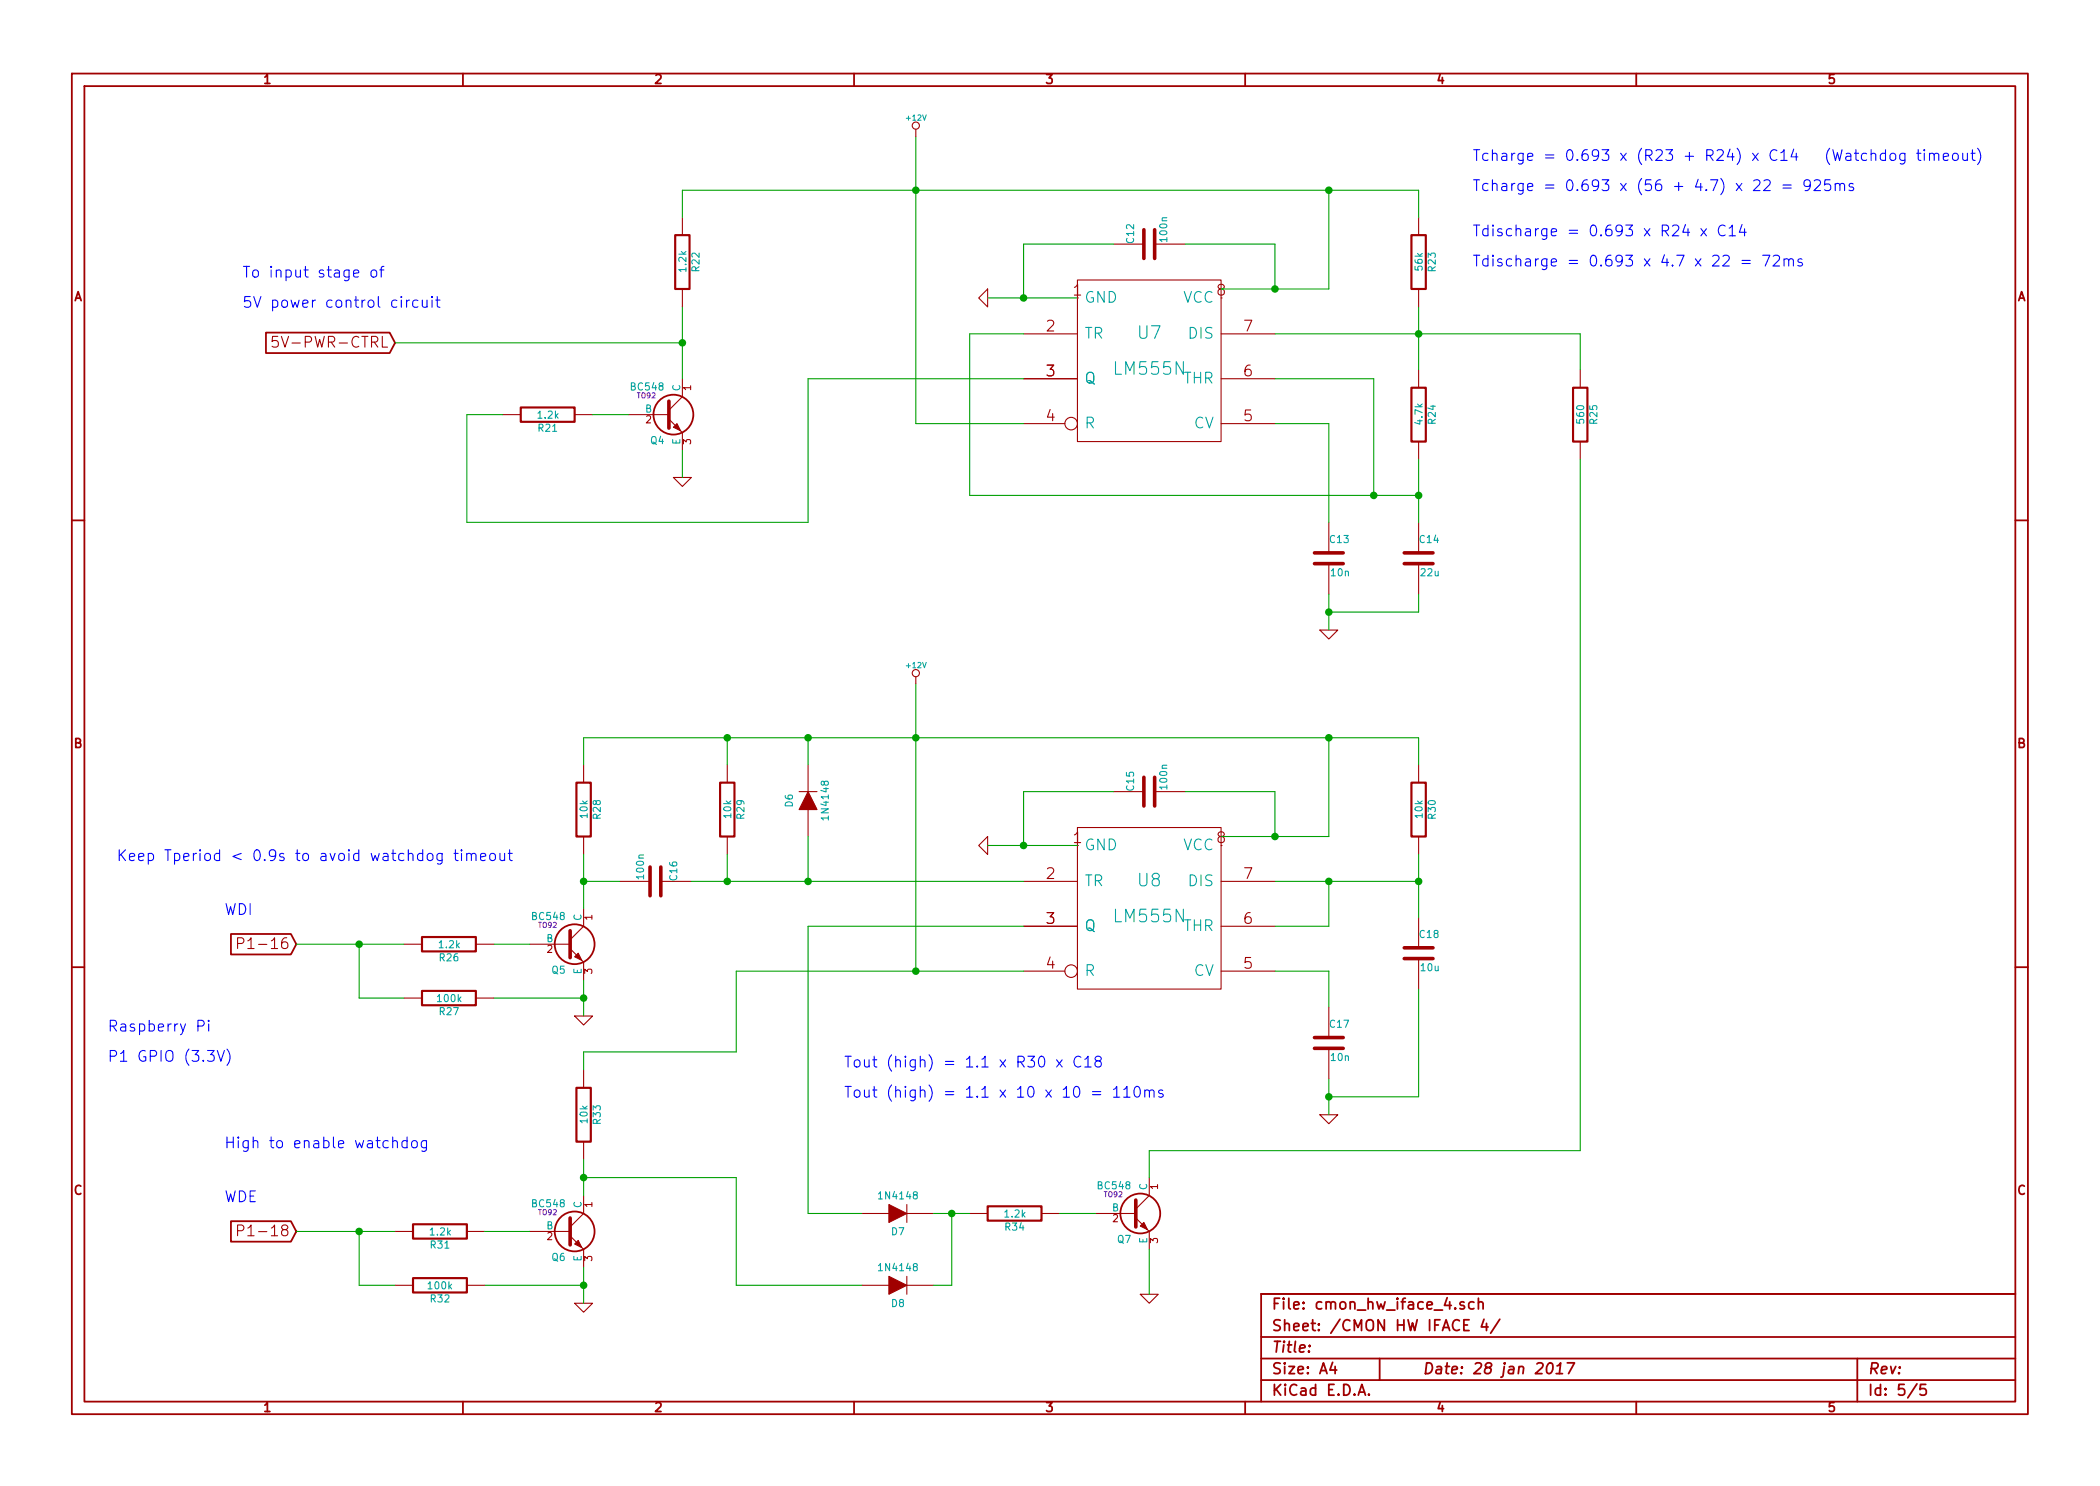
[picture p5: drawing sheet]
EESchema Schematic File Version 2
LIBS:linear-modified
LIBS:power
LIBS:device
LIBS:transistors
LIBS:conn
LIBS:linear
LIBS:regul
LIBS:74xx
LIBS:cmos4000
LIBS:adc-dac
LIBS:memory
LIBS:xilinx
LIBS:special
LIBS:microcontrollers
LIBS:dsp
LIBS:microchip
LIBS:analog_switches
LIBS:motorola
LIBS:texas
LIBS:intel
LIBS:audio
LIBS:interface
LIBS:digital-audio
LIBS:philips
LIBS:display
LIBS:cypress
LIBS:siliconi
LIBS:opto
LIBS:atmel
LIBS:contrib
LIBS:valves
LIBS:db9-female
LIBS:sharp-relay
LIBS:74ac04
LIBS:maxim
LIBS:GrayCatLabs
LIBS:cmon_hw_iface-cache
EELAYER 27 0
EELAYER END
$Descr A4 11693 8268
encoding utf-8
Sheet 5 5
Title ""
Date "28 jan 2017"
Rev ""
Comp ""
Comment1 ""
Comment2 ""
Comment3 ""
Comment4 ""
$EndDescr
$Comp
L BC548 Q5
U 1 1
P 3150 5250
F 0 "Q5" H 3150 5101 40  0000 R CNN
F 1 "BC548" H 3150 5400 40  0000 R CNN
F 2 "TO92" H 3050 5352 29  0000 C CNN
F 3 "" H 3150 5250 60  0000 C CNN
	1    3150 5250
	1    0    0    -1  
$EndComp
$Comp
L C C18
U 1 1
P 7900 5300
F 0 "C18" H 7900 5400 40  0000 L CNN
F 1 "10u" H 7906 5215 40  0000 L CNN
F 2 "~" H 7938 5150 30  0000 C CNN
F 3 "~" H 7900 5300 60  0000 C CNN
	1    7900 5300
	1    0    0    -1  
$EndComp
$Comp
L C C17
U 1 1
P 7400 5800
F 0 "C17" H 7400 5900 40  0000 L CNN
F 1 "10n" H 7406 5715 40  0000 L CNN
F 2 "~" H 7438 5650 30  0000 C CNN
F 3 "~" H 7400 5800 60  0000 C CNN
	1    7400 5800
	1    0    0    -1  
$EndComp
$Comp
L R R24
U 1 1
P 7900 2300
F 0 "R24" V 7980 2300 40  0000 C CNN
F 1 "4.7k" V 7907 2301 40  0000 C CNN
F 2 "~" V 7830 2300 30  0000 C CNN
F 3 "~" H 7900 2300 30  0000 C CNN
	1    7900 2300
	1    0    0    -1  
$EndComp
$Comp
L R R28
U 1 1
P 3250 4500
F 0 "R28" V 3330 4500 40  0000 C CNN
F 1 "10k" V 3257 4501 40  0000 C CNN
F 2 "~" V 3180 4500 30  0000 C CNN
F 3 "~" H 3250 4500 30  0000 C CNN
	1    3250 4500
	1    0    0    -1  
$EndComp
$Comp
L R R26
U 1 1
P 2500 5250
F 0 "R26" V 2580 5250 40  0000 C CNN
F 1 "1.2k" V 2507 5251 40  0000 C CNN
F 2 "~" V 2430 5250 30  0000 C CNN
F 3 "~" H 2500 5250 30  0000 C CNN
	1    2500 5250
	0    1    1    0   
$EndComp
$Comp
L LM555N U8
U 1 1
P 6400 5000
F 0 "U8" H 6400 5100 70  0000 C CNN
F 1 "LM555N" H 6400 4900 70  0000 C CNN
F 2 "" H 6400 5000 60  0000 C CNN
F 3 "" H 6400 5000 60  0000 C CNN
	1    6400 5000
	1    0    0    -1  
$EndComp
$Comp
L GND #PWR?
U 1 1
P 7400 6200
F 0 "#PWR?" H 7400 6200 30  0001 C CNN
F 1 "GND" H 7400 6130 30  0001 C CNN
F 2 "" H 7400 6200 60  0000 C CNN
F 3 "" H 7400 6200 60  0000 C CNN
	1    7400 6200
	1    0    0    -1  
$EndComp
$Comp
L GND #PWR?
U 1 1
P 5500 4700
F 0 "#PWR?" H 5500 4700 30  0001 C CNN
F 1 "GND" H 5500 4630 30  0001 C CNN
F 2 "" H 5500 4700 60  0000 C CNN
F 3 "" H 5500 4700 60  0000 C CNN
	1    5500 4700
	0    1    1    0   
$EndComp
$Comp
L R R27
U 1 1
P 2500 5550
F 0 "R27" V 2580 5550 40  0000 C CNN
F 1 "100k" V 2507 5551 40  0000 C CNN
F 2 "~" V 2430 5550 30  0000 C CNN
F 3 "~" H 2500 5550 30  0000 C CNN
	1    2500 5550
	0    1    1    0   
$EndComp
Wire Wire Line
	7100 5400 7400 5400
Wire Wire Line
	7400 5400 7400 5600
Wire Wire Line
	5500 4700 6000 4700
Connection ~ 3250 4900
Wire Wire Line
	2950 5250 2750 5250
Wire Wire Line
	3250 4750 3250 5050
Wire Wire Line
	7400 6000 7400 6200
Connection ~ 7400 6100
Wire Wire Line
	6800 4650 7400 4650
Wire Wire Line
	7100 4400 7100 4650
Connection ~ 7100 4650
$Comp
L C C15
U 1 1
P 6400 4400
F 0 "C15" H 6400 4500 40  0000 L CNN
F 1 "100n" H 6406 4315 40  0000 L CNN
F 2 "~" H 6438 4250 30  0000 C CNN
F 3 "~" H 6400 4400 60  0000 C CNN
	1    6400 4400
	0    -1   -1   0   
$EndComp
Wire Wire Line
	7100 4400 6600 4400
Wire Wire Line
	5700 4700 5700 4400
Wire Wire Line
	5700 4400 6200 4400
Connection ~ 5700 4700
$Comp
L C C16
U 1 1
P 3650 4900
F 0 "C16" H 3650 5000 40  0000 L CNN
F 1 "100n" H 3656 4815 40  0000 L CNN
F 2 "~" H 3688 4750 30  0000 C CNN
F 3 "~" H 3650 4900 60  0000 C CNN
	1    3650 4900
	0    1    -1   0   
$EndComp
$Comp
L R R29
U 1 1
P 4050 4500
F 0 "R29" V 4130 4500 40  0000 C CNN
F 1 "10k" V 4057 4501 40  0000 C CNN
F 2 "~" V 3980 4500 30  0000 C CNN
F 3 "~" H 4050 4500 30  0000 C CNN
	1    4050 4500
	1    0    0    -1  
$EndComp
$Comp
L DIODE D6
U 1 1
P 4500 4450
F 0 "D6" H 4500 4550 40  0000 C CNN
F 1 "1N4148" H 4500 4350 40  0000 C CNN
F 2 "~" H 4500 4450 60  0000 C CNN
F 3 "~" H 4500 4450 60  0000 C CNN
	1    4500 4450
	0    -1   -1   0   
$EndComp
$Comp
L GND #PWR?
U 1 1
P 3250 5650
F 0 "#PWR?" H 3250 5650 30  0001 C CNN
F 1 "GND" H 3250 5580 30  0001 C CNN
F 2 "" H 3250 5650 60  0000 C CNN
F 3 "" H 3250 5650 60  0000 C CNN
	1    3250 5650
	1    0    0    -1  
$EndComp
Wire Wire Line
	3250 4900 3450 4900
Wire Wire Line
	3850 4900 5700 4900
Wire Wire Line
	4050 4900 4050 4750
Connection ~ 4050 4900
Wire Wire Line
	4500 4900 4500 4650
Connection ~ 4500 4900
Wire Wire Line
	3250 4250 3250 4100
Wire Wire Line
	3250 4100 7900 4100
Wire Wire Line
	7400 4650 7400 4100
Wire Wire Line
	4050 4250 4050 4100
Connection ~ 4050 4100
Wire Wire Line
	4500 4250 4500 4100
Connection ~ 4500 4100
Wire Wire Line
	4100 5400 5700 5400
Wire Wire Line
	5100 3800 5100 5400
Connection ~ 5100 4100
$Comp
L R R30
U 1 1
P 7900 4500
F 0 "R30" V 7980 4500 40  0000 C CNN
F 1 "10k" V 7907 4501 40  0000 C CNN
F 2 "~" V 7830 4500 30  0000 C CNN
F 3 "~" H 7900 4500 30  0000 C CNN
	1    7900 4500
	1    0    0    -1  
$EndComp
Wire Wire Line
	7100 4900 7900 4900
Wire Wire Line
	7900 4750 7900 5100
Wire Wire Line
	7900 4100 7900 4250
Connection ~ 7400 4100
Wire Wire Line
	7100 5150 7400 5150
Wire Wire Line
	7400 5150 7400 4900
Connection ~ 7400 4900
Wire Wire Line
	7400 6100 7900 6100
Wire Wire Line
	7900 6100 7900 5500
Connection ~ 7900 4900
$Comp
L DIODE D7
U 1 1
P 5000 6750
F 0 "D7" H 5000 6850 40  0000 C CNN
F 1 "1N4148" H 5000 6650 40  0000 C CNN
F 2 "~" H 5000 6750 60  0000 C CNN
F 3 "~" H 5000 6750 60  0000 C CNN
	1    5000 6750
	1    0    0    1   
$EndComp
$Comp
L DIODE D8
U 1 1
P 5000 7150
F 0 "D8" H 5000 7250 40  0000 C CNN
F 1 "1N4148" H 5000 7050 40  0000 C CNN
F 2 "~" H 5000 7150 60  0000 C CNN
F 3 "~" H 5000 7150 60  0000 C CNN
	1    5000 7150
	1    0    0    1   
$EndComp
$Comp
L BC548 Q7
U 1 1
P 6300 6750
F 0 "Q7" H 6300 6601 40  0000 R CNN
F 1 "BC548" H 6300 6900 40  0000 R CNN
F 2 "TO92" H 6200 6852 29  0000 C CNN
F 3 "" H 6300 6750 60  0000 C CNN
	1    6300 6750
	1    0    0    -1  
$EndComp
$Comp
L R R25
U 1 1
P 8800 2300
F 0 "R25" V 8880 2300 40  0000 C CNN
F 1 "560" V 8807 2301 40  0000 C CNN
F 2 "~" V 8730 2300 30  0000 C CNN
F 3 "~" H 8800 2300 30  0000 C CNN
	1    8800 2300
	1    0    0    -1  
$EndComp
$Comp
L R R34
U 1 1
P 5650 6750
F 0 "R34" V 5730 6750 40  0000 C CNN
F 1 "1.2k" V 5657 6751 40  0000 C CNN
F 2 "~" V 5580 6750 30  0000 C CNN
F 3 "~" H 5650 6750 30  0000 C CNN
	1    5650 6750
	0    1    1    0   
$EndComp
Wire Wire Line
	6100 6750 5900 6750
$Comp
L GND #PWR?
U 1 1
P 6400 7200
F 0 "#PWR?" H 6400 7200 30  0001 C CNN
F 1 "GND" H 6400 7130 30  0001 C CNN
F 2 "" H 6400 7200 60  0000 C CNN
F 3 "" H 6400 7200 60  0000 C CNN
	1    6400 7200
	1    0    0    -1  
$EndComp
Wire Wire Line
	6400 6950 6400 7200
Wire Wire Line
	5200 6750 5400 6750
Wire Wire Line
	5200 7150 5300 7150
Wire Wire Line
	5300 7150 5300 6750
Connection ~ 5300 6750
Wire Wire Line
	5700 5150 4500 5150
Wire Wire Line
	4500 5150 4500 6750
Wire Wire Line
	4500 6750 4800 6750
$Comp
L C C14
U 1 1
P 7900 3100
F 0 "C14" H 7900 3200 40  0000 L CNN
F 1 "22u" H 7906 3015 40  0000 L CNN
F 2 "~" H 7938 2950 30  0000 C CNN
F 3 "~" H 7900 3100 60  0000 C CNN
	1    7900 3100
	1    0    0    -1  
$EndComp
$Comp
L C C13
U 1 1
P 7400 3100
F 0 "C13" H 7400 3200 40  0000 L CNN
F 1 "10n" H 7406 3015 40  0000 L CNN
F 2 "~" H 7438 2950 30  0000 C CNN
F 3 "~" H 7400 3100 60  0000 C CNN
	1    7400 3100
	1    0    0    -1  
$EndComp
$Comp
L LM555N U7
U 1 1
P 6400 1950
F 0 "U7" H 6400 2050 70  0000 C CNN
F 1 "LM555N" H 6400 1850 70  0000 C CNN
F 2 "" H 6400 1950 60  0000 C CNN
F 3 "" H 6400 1950 60  0000 C CNN
	1    6400 1950
	1    0    0    -1  
$EndComp
$Comp
L GND #PWR?
U 1 1
P 7400 3500
F 0 "#PWR?" H 7400 3500 30  0001 C CNN
F 1 "GND" H 7400 3430 30  0001 C CNN
F 2 "" H 7400 3500 60  0000 C CNN
F 3 "" H 7400 3500 60  0000 C CNN
	1    7400 3500
	1    0    0    -1  
$EndComp
$Comp
L GND #PWR?
U 1 1
P 5500 1650
F 0 "#PWR?" H 5500 1650 30  0001 C CNN
F 1 "GND" H 5500 1580 30  0001 C CNN
F 2 "" H 5500 1650 60  0000 C CNN
F 3 "" H 5500 1650 60  0000 C CNN
	1    5500 1650
	0    1    1    0   
$EndComp
Wire Wire Line
	7100 2350 7400 2350
Wire Wire Line
	7400 2350 7400 2900
Wire Wire Line
	5500 1650 6000 1650
Wire Wire Line
	7400 3300 7400 3500
Connection ~ 7400 3400
Wire Wire Line
	6800 1600 7400 1600
Wire Wire Line
	7100 1350 7100 1600
Connection ~ 7100 1600
$Comp
L C C12
U 1 1
P 6400 1350
F 0 "C12" H 6400 1450 40  0000 L CNN
F 1 "100n" H 6406 1265 40  0000 L CNN
F 2 "~" H 6438 1200 30  0000 C CNN
F 3 "~" H 6400 1350 60  0000 C CNN
	1    6400 1350
	0    -1   -1   0   
$EndComp
Wire Wire Line
	7100 1350 6600 1350
Wire Wire Line
	5700 1650 5700 1350
Wire Wire Line
	5700 1350 6200 1350
Connection ~ 5700 1650
Wire Wire Line
	7400 1600 7400 1050
$Comp
L R R23
U 1 1
P 7900 1450
F 0 "R23" V 7980 1450 40  0000 C CNN
F 1 "56k" V 7907 1451 40  0000 C CNN
F 2 "~" V 7830 1450 30  0000 C CNN
F 3 "~" H 7900 1450 30  0000 C CNN
	1    7900 1450
	1    0    0    -1  
$EndComp
Wire Wire Line
	7900 1050 7900 1200
Connection ~ 7400 1050
Wire Wire Line
	7400 3400 7900 3400
Wire Wire Line
	7100 1850 8800 1850
Wire Wire Line
	7900 1700 7900 2050
Connection ~ 7900 1850
Wire Wire Line
	5100 2350 5700 2350
Connection ~ 5100 1050
Wire Wire Line
	5700 1850 5400 1850
Wire Wire Line
	5400 1850 5400 2750
Wire Wire Line
	5400 2750 7900 2750
Wire Wire Line
	7900 2550 7900 2900
Connection ~ 7900 2750
Wire Wire Line
	7900 3400 7900 3300
Wire Wire Line
	7100 2100 7650 2100
Wire Wire Line
	7650 2100 7650 2750
Connection ~ 7650 2750
Wire Wire Line
	6400 6550 6400 6400
Wire Wire Line
	6400 6400 8800 6400
Wire Wire Line
	8800 6400 8800 2550
Wire Wire Line
	8800 1850 8800 2050
$Comp
L BC548 Q4
U 1 1
P 3700 2300
F 0 "Q4" H 3700 2151 40  0000 R CNN
F 1 "BC548" H 3700 2450 40  0000 R CNN
F 2 "TO92" H 3600 2402 29  0000 C CNN
F 3 "" H 3700 2300 60  0000 C CNN
	1    3700 2300
	1    0    0    -1  
$EndComp
$Comp
L R R21
U 1 1
P 3050 2300
F 0 "R21" V 3130 2300 40  0000 C CNN
F 1 "1.2k" V 3057 2301 40  0000 C CNN
F 2 "~" V 2980 2300 30  0000 C CNN
F 3 "~" H 3050 2300 30  0000 C CNN
	1    3050 2300
	0    1    1    0   
$EndComp
Wire Wire Line
	3500 2300 3300 2300
$Comp
L GND #PWR?
U 1 1
P 3800 2650
F 0 "#PWR?" H 3800 2650 30  0001 C CNN
F 1 "GND" H 3800 2580 30  0001 C CNN
F 2 "" H 3800 2650 60  0000 C CNN
F 3 "" H 3800 2650 60  0000 C CNN
	1    3800 2650
	1    0    0    -1  
$EndComp
$Comp
L R R22
U 1 1
P 3800 1450
F 0 "R22" V 3880 1450 40  0000 C CNN
F 1 "1.2k" V 3807 1451 40  0000 C CNN
F 2 "~" V 3730 1450 30  0000 C CNN
F 3 "~" H 3800 1450 30  0000 C CNN
	1    3800 1450
	1    0    0    -1  
$EndComp
Wire Wire Line
	3800 2650 3800 2500
Wire Wire Line
	3800 1050 7900 1050
Wire Wire Line
	5100 750  5100 2350
Wire Wire Line
	3800 1050 3800 1200
Wire Wire Line
	4500 2100 4500 2900
Wire Wire Line
	4500 2100 5700 2100
Text Notes 1250 5100 0    60   ~ 0
WDI
Text GLabel 1650 5250 0    60   Input ~ 0
P1-16
Text Notes 600  5750 0    60   ~ 0
Raspberry Pi\n\nP1 GPIO (3.3V)
Text Notes 1250 6700 0    60   ~ 0
WDE
Text GLabel 1650 6850 0    60   Input ~ 0
P1-18
Wire Wire Line
	4500 2900 2600 2900
Wire Wire Line
	2600 2900 2600 2300
Wire Wire Line
	2600 2300 2800 2300
Wire Wire Line
	3800 1700 3800 2100
Text Notes 1350 1550 0    60   ~ 0
To input stage of\n\n5V power control circuit
Text GLabel 2200 1900 0    60   Input ~ 0
5V-PWR-CTRL
Wire Wire Line
	3800 1900 2200 1900
Connection ~ 3800 1900
$Comp
L R R32
U 1 1
P 2450 7150
F 0 "R32" V 2530 7150 40  0000 C CNN
F 1 "100k" V 2457 7151 40  0000 C CNN
F 2 "~" V 2380 7150 30  0000 C CNN
F 3 "~" H 2450 7150 30  0000 C CNN
	1    2450 7150
	0    -1   1    0   
$EndComp
Text Notes 1250 6400 0    60   ~ 0
High to enable watchdog
Text Notes 4700 5950 0    60   ~ 0
Tout (high) = 1.1 x R30 x C18\n\nTout (high) = 1.1 x 10 x 10 = 110ms
Text Notes 650  4800 0    60   ~ 0
Keep Tperiod < 0.9s to avoid watchdog timeout
Text Notes 8200 900  0    60   ~ 0
Tcharge = 0.693 x (R23 + R24) x C14   (Watchdog timeout)\n\nTcharge = 0.693 x (56 + 4.7) x 22 = 925ms\n\n\nTdischarge = 0.693 x R24 x C14\n\nTdischarge = 0.693 x 4.7 x 22 = 72ms
$Comp
L +12V #PWR?
U 1 1
P 5100 750
F 0 "#PWR?" H 5100 700 20  0001 C CNN
F 1 "+12V" H 5100 850 30  0000 C CNN
F 2 "" H 5100 750 60  0000 C CNN
F 3 "" H 5100 750 60  0000 C CNN
	1    5100 750 
	1    0    0    -1  
$EndComp
$Comp
L +12V #PWR?
U 1 1
P 5100 3800
F 0 "#PWR?" H 5100 3750 20  0001 C CNN
F 1 "+12V" H 5100 3900 30  0000 C CNN
F 2 "" H 5100 3800 60  0000 C CNN
F 3 "" H 5100 3800 60  0000 C CNN
	1    5100 3800
	1    0    0    -1  
$EndComp
$Comp
L BC548 Q6
U 1 1
P 3150 6850
F 0 "Q6" H 3150 6701 40  0000 R CNN
F 1 "BC548" H 3150 7000 40  0000 R CNN
F 2 "TO92" H 3050 6952 29  0000 C CNN
F 3 "" H 3150 6850 60  0000 C CNN
	1    3150 6850
	1    0    0    -1  
$EndComp
$Comp
L R R31
U 1 1
P 2450 6850
F 0 "R31" V 2530 6850 40  0000 C CNN
F 1 "1.2k" V 2457 6851 40  0000 C CNN
F 2 "~" V 2380 6850 30  0000 C CNN
F 3 "~" H 2450 6850 30  0000 C CNN
	1    2450 6850
	0    1    1    0   
$EndComp
$Comp
L GND #PWR?
U 1 1
P 3250 7250
F 0 "#PWR?" H 3250 7250 30  0001 C CNN
F 1 "GND" H 3250 7180 30  0001 C CNN
F 2 "" H 3250 7250 60  0000 C CNN
F 3 "" H 3250 7250 60  0000 C CNN
	1    3250 7250
	1    0    0    -1  
$EndComp
$Comp
L R R33
U 1 1
P 3250 6200
F 0 "R33" V 3330 6200 40  0000 C CNN
F 1 "10k" V 3257 6201 40  0000 C CNN
F 2 "~" V 3180 6200 30  0000 C CNN
F 3 "~" H 3250 6200 30  0000 C CNN
	1    3250 6200
	1    0    0    -1  
$EndComp
Connection ~ 5100 5400
Wire Wire Line
	2700 6850 2950 6850
Wire Wire Line
	4100 6550 4100 7150
Wire Wire Line
	4100 7150 4800 7150
Wire Wire Line
	2200 6850 1650 6850
Wire Wire Line
	2200 7150 2000 7150
Wire Wire Line
	2000 7150 2000 6850
Connection ~ 2000 6850
Wire Wire Line
	1650 5250 2250 5250
Wire Wire Line
	2250 5550 2000 5550
Wire Wire Line
	2000 5550 2000 5250
Connection ~ 2000 5250
Wire Wire Line
	2750 5550 3250 5550
Wire Wire Line
	3250 5450 3250 5650
Connection ~ 3250 5550
Wire Wire Line
	3250 7050 3250 7250
Wire Wire Line
	3250 7150 2700 7150
Connection ~ 3250 7150
Wire Wire Line
	3250 5950 3250 5850
Wire Wire Line
	3250 5850 4100 5850
Wire Wire Line
	4100 5850 4100 5400
Wire Wire Line
	3250 6450 3250 6650
Wire Wire Line
	3250 6550 4100 6550
Connection ~ 3250 6550
$EndSCHEMATC
